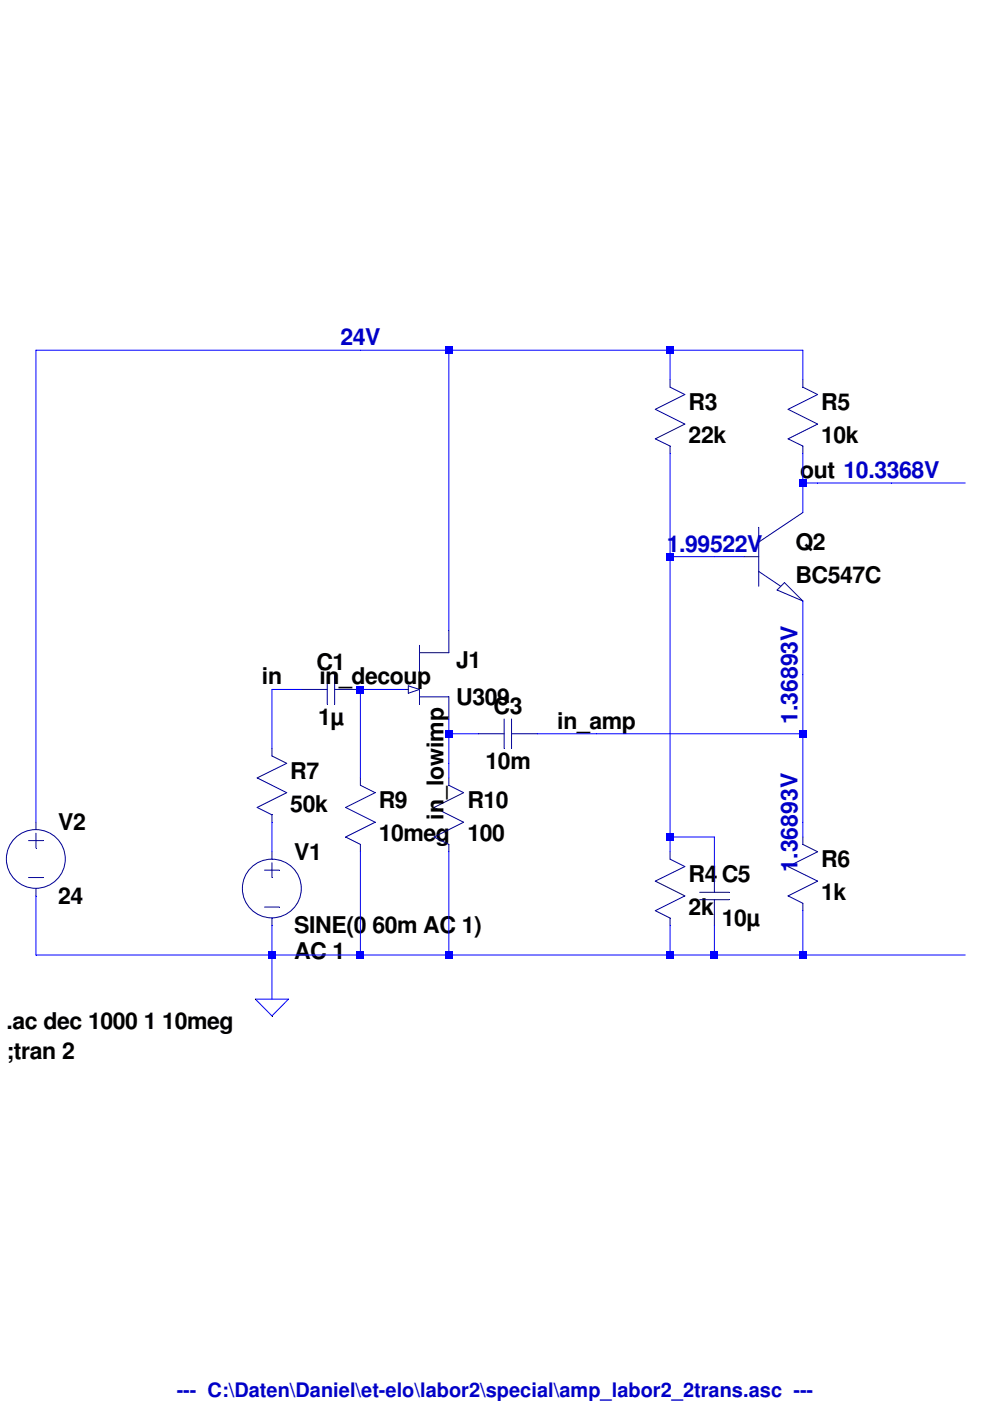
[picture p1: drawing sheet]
Version 4
SHEET 1 880 936
WIRE -144 160 -496 160
WIRE -48 160 -144 160
WIRE 192 160 -48 160
WIRE 336 160 192 160
WIRE 192 192 192 160
WIRE 336 192 336 160
WIRE 336 304 336 272
WIRE 352 304 336 304
WIRE 432 304 352 304
WIRE 512 304 432 304
WIRE 336 336 336 304
WIRE 192 384 192 272
WIRE 240 384 192 384
WIRE 272 384 240 384
WIRE -48 464 -48 160
WIRE 336 512 336 432
WIRE -208 528 -240 528
WIRE -128 528 -144 528
WIRE -96 528 -128 528
WIRE -48 576 -48 560
WIRE -16 576 -48 576
WIRE 112 576 48 576
WIRE 336 576 336 512
WIRE 336 576 112 576
WIRE -240 592 -240 528
WIRE -48 608 -48 576
WIRE -144 624 -144 528
WIRE -48 624 -48 608
WIRE -496 672 -496 160
WIRE 336 672 336 576
WIRE 192 688 192 384
WIRE 240 688 192 688
WIRE 336 688 336 672
WIRE -240 704 -240 672
WIRE 192 704 192 688
WIRE 240 720 240 688
WIRE -496 816 -496 752
WIRE -240 816 -240 784
WIRE -240 816 -496 816
WIRE -144 816 -144 704
WIRE -144 816 -240 816
WIRE -48 816 -48 704
WIRE -48 816 -144 816
WIRE 192 816 192 784
WIRE 192 816 -48 816
WIRE 240 816 240 784
WIRE 240 816 192 816
WIRE 336 816 336 768
WIRE 336 816 240 816
WIRE 512 816 336 816
WIRE -240 864 -240 816
FLAG -240 864 0
FLAG 352 304 out
FLAG -240 528 in
FLAG -128 528 in_decoup
FLAG -48 608 in_lowimp
FLAG 112 576 in_amp
DATAFLAG 432 304 ""
DATAFLAG 336 672 ""
DATAFLAG 240 384 ""
DATAFLAG 336 512 ""
DATAFLAG -144 160 ""
SYMBOL npn 272 336 R0
SYMATTR InstName Q2
SYMATTR Value BC547C
SYMBOL res 176 176 R0
SYMATTR InstName R3
SYMATTR Value 22k
SYMBOL res 176 688 R0
SYMATTR InstName R4
SYMATTR Value 2k
SYMBOL res 320 176 R0
SYMATTR InstName R5
SYMATTR Value 10k
SYMBOL res 320 672 R0
SYMATTR InstName R6
SYMATTR Value 1k
SYMBOL cap -144 512 R90
WINDOW 0 0 32 VBottom 2
WINDOW 3 32 32 VTop 2
SYMATTR InstName C1
SYMATTR Value 1µ
SYMBOL voltage -240 688 R0
WINDOW 123 24 124 Left 2
WINDOW 39 0 0 Left 2
SYMATTR Value2 AC 1
SYMATTR InstName V1
SYMATTR Value SINE(0 30m 1k)
SYMBOL voltage -496 656 R0
WINDOW 123 0 0 Left 2
WINDOW 39 0 0 Left 2
SYMATTR InstName V2
SYMATTR Value 24
SYMBOL res -256 576 R0
SYMATTR InstName R7
SYMATTR Value 50k
SYMBOL njf -96 464 R0
SYMATTR InstName J1
SYMATTR Value U309
SYMBOL res -160 608 R0
SYMATTR InstName R9
SYMATTR Value 10meg
SYMBOL res -64 608 R0
SYMATTR InstName R10
SYMATTR Value 100
SYMBOL cap 48 560 R90
WINDOW 0 0 32 VBottom 2
WINDOW 3 32 32 VTop 2
SYMATTR InstName C3
SYMATTR Value 10m
SYMBOL cap 224 720 R0
SYMATTR InstName C5
SYMATTR Value 10µ
TEXT -528 888 Left 2 !.ac dec 1000 1 10meg
TEXT -528 920 Left 2 !;tran 2
